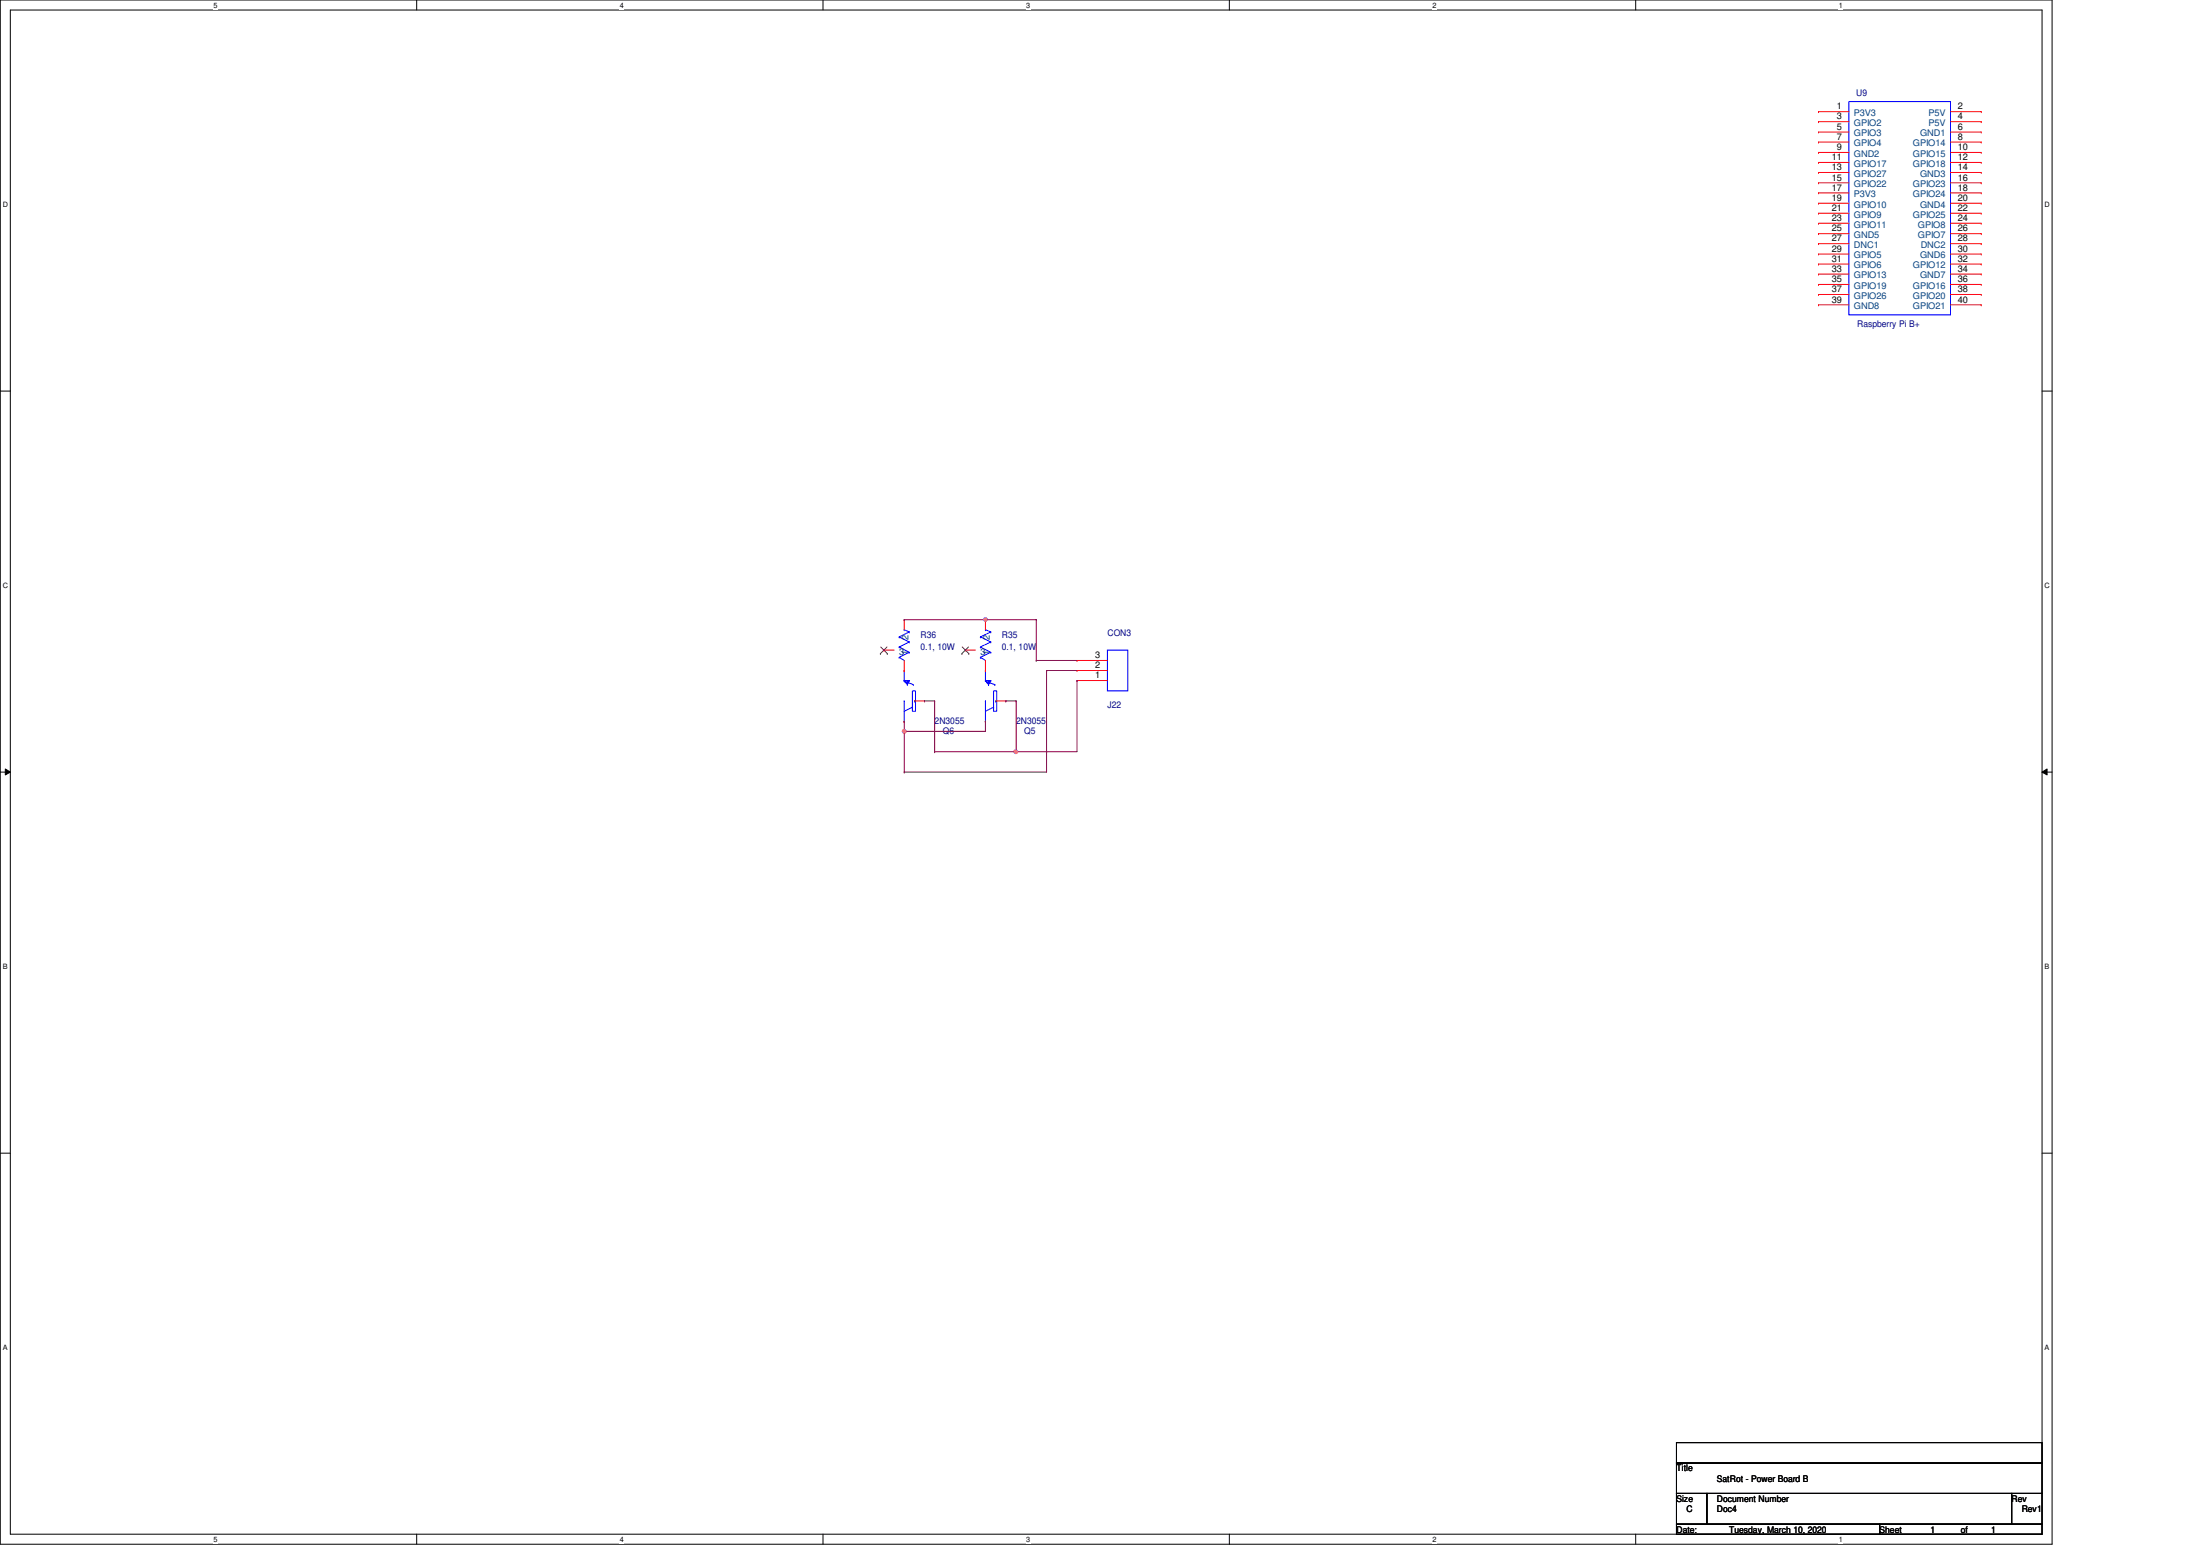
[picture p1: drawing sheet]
<svg xmlns="http://www.w3.org/2000/svg" width="297mm" height="210mm" viewBox="0 0 297 210" stroke-linecap="round" stroke-linejoin="round" font-family="sans-serif">
<path d="M0 0h277.1v208.4h-277.1zM1.4 1.4h274.3v205.7h-274.3z" fill="none" stroke="#000" stroke-width=".14"/>
<g fill="#fff">
<path d="M28.8 .1h.6v1.1h-.6z"/>
<path d="M28.8 207.2h.6v1.1h-.6z"/>
</g>
<path d="M56.3 0v1.4M56.3 207.1v1.3" fill="none" stroke="#000" stroke-width=".14"/>
<g fill="#fff">
<path d="M83.7 .1h.5v1.1h-.5z"/>
<path d="M83.7 207.2h.5v1.1h-.5z"/>
</g>
<path d="M111.1 0v1.4M111.1 207.1v1.3" fill="none" stroke="#000" stroke-width=".14"/>
<g fill="#fff">
<path d="M138.6 .1h.5v1.1h-.5z"/>
<path d="M138.6 207.2h.5v1.1h-.5z"/>
</g>
<path d="M166 0v1.4M166 207.1v1.3" fill="none" stroke="#000" stroke-width=".14"/>
<g fill="#fff">
<path d="M193.4 .1h.6v1.1h-.6z"/>
<path d="M193.4 207.2h.6v1.1h-.6z"/>
</g>
<path d="M220.8 0v1.4M220.8 207.1v1.3" fill="none" stroke="#000" stroke-width=".14"/>
<g fill="#fff">
<path d="M248.3 .1h.5v1.1h-.5z"/>
<path d="M248.3 207.2h.5v1.1h-.5z"/>
<path d="M.4 27.1h.7v1.1h-.7z"/>
<path d="M276.1 27.1h.7v1.1h-.7z"/>
<path d="M.4 78.5h.7v1.1h-.7z"/>
<path d="M276.1 78.5h.7v1.1h-.7z"/>
</g>
<path d="M0 52.8h1.4M275.7 52.8h1.4" fill="none" stroke="#000" stroke-width=".14"/>
<g fill="#fff">
<path d="M.4 129.9h.6v1.1h-.6z"/>
<path d="M276.1 129.9h.6v1.1h-.6z"/>
</g>
<path d="M0 104.2h1.4M.7 103.8l.7 .4-.7 .4zM275.7 104.2l.7-.4v.8zM275.7 104.2h1.4" fill="none" stroke="#000" stroke-width=".14"/>
<path d="M.7 103.8l.7 .4-.7 .4zM275.7 104.2l.7-.4v.8z" fill="#000"/>
<g fill="#fff">
<path d="M.4 181.4h.6v1.1h-.6z"/>
<path d="M276.1 181.4h.6v1.1h-.6z"/>
</g>
<path d="M0 155.7h1.4M275.7 155.7h1.4M226.4 194.7h49.3v2.8h-49.3zM226.4 197.5h49.3v4.1h-49.3zM226.4 201.6h4.1v4.1h-4.1zM226.4 205.7h27.4v1.4h-27.4zM230.5 201.6h41.1v4.1h-41.1zM253.8 205.7h21.9v1.4h-21.9zM271.6 201.6h4.1v4.1h-4.1z" fill="none" stroke="#000" stroke-width=".14"/>
<g fill="none" stroke="#00f" stroke-width=".14">
<path d="M249.6 13.7h13.8v28.8h-13.8zM121.4 87.3h.1M121.4 86h.1M121.4 88.7h.1M121.4 87.3l1.4 .8M121.4 86l1.4 .7M121.4 88.7l.7 .5M122.1 91.9h.1M122.1 94.6h.1M122.1 85h.1M122.1 91.9h.7M122.1 91.9l.4 .5"/>
<path d="M122.1 90.5v1.4M122.1 94.6v2.8M122.1 85l.7 .3M122.2 92h.1M122.2 92h.4M122.2 92l.3 .3M122.5 92.4h.1M122.5 92.3h.1M122.5 92.2h.1M122.5 92v.2M122.6 92h.1M122.6 92.2l.7 .2"/>
<path d="M122.6 92l-.1 .3M122.8 91.9h.1M122.8 88.1h.1M122.8 86.7h.1M122.8 85.3h.1M122.8 91.9l-.3 .5M122.8 88.1l-1.4 .6M122.8 86.7l-1.4 .6M122.8 85.3l-1.4 .7M123.2 93.3h.4v2.7h-.4zM123.2 95.5h.1M123.2 95.5l-1.1 .5"/>
<path d="M123.3 92.4h.1M123.5 94.6h.1M132.4 87.3h.1M132.4 86h.1M132.4 88.7h.1M132.4 87.3l1.4 .8M132.4 86l1.4 .7M132.4 88.7l.7 .5M133.1 91.9h.1M133.1 94.6h.1M133.1 85h.1M133.1 91.9l.4 .5"/>
<path d="M133.1 91.9h.7M133.1 90.5v1.4M133.1 94.6v2.8M133.1 85l.7 .3M133.2 92h.1M133.2 92h.4M133.2 92l.3 .3M133.5 92.4h.1M133.5 92.3h.1M133.5 92.2h.1M133.5 92v.2M133.6 92h.1"/>
<path d="M133.6 92.2l.7 .2M133.6 92l-.1 .3M133.8 91.9h.1M133.8 88.1h.1M133.8 86.7h.1M133.8 85.3h.1M133.8 91.9l-.3 .5M133.8 88.1l-1.4 .6M133.8 86.7l-1.4 .6M133.8 85.3l-1.4 .7M134.2 93.3h.4v2.7h-.4zM134.2 95.5h.1"/>
<path d="M134.2 95.5l-1.1 .5M134.3 92.4h.1M134.4 94.6h.1M149.5 87.8h2.8v5.5h-2.8z"/>
</g>
<g fill="none" stroke="#f00" stroke-width=".14">
<path d="M245.5 15.1h.1M245.5 16.4h.1M245.5 17.8h.1M245.5 19.2h.1M245.5 15.1h4.1M245.5 16.4h4.1M245.5 17.8h4.1M245.5 19.2h4.1M263.4 15.1h4.1M263.4 16.4h4.1M263.4 17.8h4.1M263.4 19.2h4.1"/>
<path d="M267.5 15.1h.1M267.5 16.4h.1M267.5 17.8h.1M267.5 19.2h.1M245.5 20.6h.1M245.5 21.9h.1M245.5 23.3h.1M245.5 24.7h.1M245.5 26h.1M245.5 27.4h.1M245.5 28.8h.1M245.5 30.1h.1"/>
<path d="M245.5 31.5h.1M245.5 32.9h.1M245.5 34.3h.1M245.5 35.6h.1M245.5 37h.1M245.5 38.4h.1M245.5 39.8h.1M245.5 20.6h4.1M245.5 21.9h4.1M245.5 23.3h4.1M245.5 24.7h4.1M245.5 26h4.1"/>
<path d="M245.5 27.4h4.1M245.5 28.8h4.1M245.5 30.1h4.1M245.5 31.5h4.1M245.5 32.9h4.1M245.5 34.3h4.1M245.5 35.6h4.1M245.5 37h4.1M245.5 38.4h4.1M245.5 39.8h4.1M263.4 20.6h4.1M263.4 21.9h4.1"/>
<path d="M263.4 23.3h4.1M263.4 24.7h4.1M263.4 26h4.1M263.4 27.4h4.1M263.4 28.8h4.1M263.4 30.1h4.1M263.4 31.5h4.1M263.4 32.9h4.1M263.4 34.3h4.1M263.4 35.6h4.1M263.4 37h4.1M263.4 38.4h4.1"/>
<path d="M263.4 39.8h4.1M267.5 20.6h.1M267.5 21.9h.1M267.5 23.3h.1M267.5 24.7h.1M267.5 26h.1M267.5 27.4h.1M267.5 28.8h.1M267.5 30.1h.1M267.5 31.5h.1M267.5 32.9h.1M267.5 34.3h.1"/>
<path d="M267.5 35.6h.1M267.5 37h.1M267.5 38.4h.1M267.5 39.8h.1M245.5 41.1h.1M245.5 41.1h4.1M263.4 41.1h4.1M267.5 41.1h.1M119.3 87.8h.1M119.3 87.8h1.4M122.1 97.4h.1M122.1 90.5h.1"/>
<path d="M122.1 83.7h.1M122.1 83.7v1.3M122.1 89.2v1.3M123.5 94.6h1.3M124.8 94.6h.1M130.3 87.8h.1M130.3 87.8h1.4M133.1 97.4h.1M133.1 90.5h.1M133.1 83.7h.1M133.1 83.7v1.3M133.1 89.2v1.3"/>
<path d="M134.4 94.6h1.4M135.8 94.6h.1M145.4 91.9h.1M145.4 90.5h.1M145.4 89.2h.1M145.4 91.9h4.1M145.4 90.5h4.1M145.4 89.2h4.1"/>
</g>
<path d="M118.9 88.2h.1M118.9 87.3l.9 .9M119.8 87.3l-.9 .9M119.8 88.2h.1M129.9 88.2h.1M129.9 87.3l.9 .9M130.8 87.3l-.9 .9M130.8 88.2h.1" fill="none" stroke="#7f4000" stroke-width=".14"/>
<path d="M122.1 98.7h.1M122.1 98.7h11M126.2 101.5h.1M126.2 101.5h11" fill="none" stroke="#7f0040" stroke-width=".14"/>
<circle cx="122.1" cy="98.7" r=".26" fill="#f0f"/>
<circle cx="122.1" cy="98.7" r=".26" fill="none" stroke="#f0f" stroke-width=".14"/>
<path d="M122.1 83.7h.1M122.1 98.7h.1M122.1 83.7h17.8M122.1 98.7v5.5M133.1 83.7h.1" fill="none" stroke="#7f0040" stroke-width=".14"/>
<circle cx="133.1" cy="83.6" r=".25" fill="#f0f"/>
<circle cx="133.1" cy="83.6" r=".25" fill="none" stroke="#f0f" stroke-width=".14"/>
<g fill="none" stroke="#7f0040" stroke-width=".14">
<path d="M122.1 97.4h.1M122.1 97.4v1.3M124.8 94.6h.1M124.8 94.6h1.4M126.2 94.6h.1M126.2 94.6v6.9M133.1 97.4h.1M133.1 97.4v1.3M135.8 94.6h.1M135.8 94.6h1.4M137.2 94.6h.1M137.2 94.6v6.9"/>
<path d="M139.9 89.2h.1M139.9 83.7h.1M139.9 89.2h5.5M139.9 83.7v5.5M141.3 90.5h.1M141.3 90.5h4.1M141.3 90.5v13.7h-19.2M145.4 91.9h.1M145.4 91.9v9.6h-8.2M122.1 104.2h.1M137.2 101.5h.1"/>
</g>
<circle cx="137.2" cy="101.5" r=".26" fill="#f0f"/>
<circle cx="137.2" cy="101.5" r=".26" fill="none" stroke="#f0f" stroke-width=".14"/>
<circle cx="122.1" cy="98.7" r=".26" fill="#f0f"/>
<circle cx="122.1" cy="98.7" r=".26" fill="none" stroke="#f0f" stroke-width=".14"/>
<circle cx="133.1" cy="83.6" r=".25" fill="#f0f"/>
<circle cx="133.1" cy="83.6" r=".25" fill="none" stroke="#f0f" stroke-width=".14"/>
<circle cx="137.2" cy="101.5" r=".26" fill="#f0f"/>
<circle cx="137.2" cy="101.5" r=".26" fill="none" stroke="#f0f" stroke-width=".14"/>
<g font-size="1.2">
<text x="248" y="14.8">1</text>
<text x="248" y="16.1">3</text>
<text x="248" y="17.5">5</text>
<text x="264.3" y="14.8">2</text>
<text x="264.3" y="16.1">4</text>
<text x="264.3" y="17.5">6</text>
<text x="247.3" y="21.6">11</text>
<text x="247.3" y="23">13</text>
<text x="248" y="18.9">7</text>
<text x="248" y="20.3">9</text>
<text x="264.3" y="18.9">8</text>
<text x="264.3" y="20.3">10</text>
<text x="264.3" y="21.6">12</text>
<text x="264.3" y="23">14</text>
<text x="247.3" y="24.4">15</text>
<text x="247.3" y="25.7">17</text>
<text x="247.3" y="27.1">19</text>
<text x="247.3" y="28.5">21</text>
<text x="247.3" y="29.8">23</text>
<text x="264.3" y="24.4">16</text>
<text x="264.3" y="25.7">18</text>
<text x="264.3" y="27.1">20</text>
<text x="264.3" y="28.5">22</text>
<text x="264.3" y="29.8">24</text>
<text x="247.3" y="31.2">25</text>
<text x="247.3" y="32.6">27</text>
<text x="247.3" y="34">29</text>
<text x="247.3" y="35.3">31</text>
<text x="264.3" y="31.2">26</text>
<text x="264.3" y="32.6">28</text>
<text x="264.3" y="34">30</text>
<text x="264.3" y="35.3">32</text>
<text x="247.3" y="36.7">33</text>
<text x="247.3" y="38.1">35</text>
<text x="247.3" y="39.5">37</text>
<text x="247.3" y="40.9">39</text>
<text x="264.3" y="36.7">34</text>
<text x="264.3" y="38.1">36</text>
<text x="264.3" y="39.5">38</text>
<text x="264.3" y="40.9">40</text>
<text x="147.9" y="88.9">3</text>
<text x="147.9" y="91.6">1</text>
<text x="147.9" y="90.2">2</text>
<text x="226.4" y="198.6">Title</text>
<text x="226.4" y="202.7">Size</text>
<text x="231.8" y="202.7">Document Number</text>
<text x="231.8" y="200">SatRot - Power Board B</text>
<text x="271.6" y="202.7">Rev</text>
<text x="226.4" y="206.9">Date:</text>
<text x="227.7" y="204.1">C</text>
<text x="231.8" y="204.1">Doc4</text>
<text x="233.5" y="206.9">Tuesday, March 10, 2020</text>
<text x="253.8" y="206.9">Sheet</text>
<text x="260.6" y="206.9">1</text>
<text x="264.7" y="206.9">of</text>
<text x="268.9" y="206.9">1</text>
<text x="273" y="204.1">Rev1</text>
</g>
<g font-size="1.2" fill="#00407f">
<text x="250.3" y="15.7">P3V3</text>
<text x="250.3" y="17">GPIO2</text>
<text x="260.4" y="15.7">P5V</text>
<text x="260.4" y="17">P5V</text>
<text x="250.3" y="18.4">GPIO3</text>
<text x="250.3" y="19.8">GPIO4</text>
<text x="250.3" y="21.2">GND2</text>
<text x="250.3" y="22.5">GPIO17</text>
<text x="250.3" y="23.9">GPIO27</text>
<text x="258.3" y="19.8">GPIO14</text>
<text x="258.3" y="21.2">GPIO15</text>
<text x="258.3" y="22.5">GPIO18</text>
<text x="259.2" y="18.4">GND1</text>
<text x="259.2" y="23.9">GND3</text>
<text x="250.3" y="25.3">GPIO22</text>
<text x="250.3" y="26.6">P3V3</text>
<text x="250.3" y="28">GPIO10</text>
<text x="250.3" y="29.4">GPIO9</text>
<text x="258.3" y="25.3">GPIO23</text>
<text x="258.3" y="26.6">GPIO24</text>
<text x="258.3" y="29.4">GPIO25</text>
<text x="259.2" y="28">GND4</text>
<text x="250.3" y="30.7">GPIO11</text>
<text x="250.3" y="32.1">GND5</text>
<text x="250.3" y="33.5">DNC1</text>
<text x="250.3" y="34.9">GPIO5</text>
<text x="258.9" y="30.7">GPIO8</text>
<text x="258.9" y="32.1">GPIO7</text>
<text x="259.2" y="34.9">GND6</text>
<text x="259.3" y="33.5">DNC2</text>
<text x="250.3" y="36.2">GPIO6</text>
<text x="250.3" y="37.6">GPIO13</text>
<text x="250.3" y="39">GPIO19</text>
<text x="250.3" y="40.3">GPIO26</text>
<text x="250.3" y="41.7">GND8</text>
<text x="258.3" y="36.2">GPIO12</text>
<text x="258.3" y="39">GPIO16</text>
<text x="258.3" y="40.3">GPIO20</text>
<text x="258.3" y="41.7">GPIO21</text>
<text x="259.2" y="37.6">GND7</text>
<text x="121.4" y="88.3">3</text>
<text x="122.7" y="88.5" transform="rotate(-90 122.7 88.5)">1</text>
<text x="122.7" y="86.4" transform="rotate(-90 122.7 86.4)">2</text>
<text x="132.4" y="88.3">3</text>
<text x="133.6" y="88.5" transform="rotate(-90 133.6 88.5)">1</text>
<text x="133.6" y="86.4" transform="rotate(-90 133.6 86.4)">2</text>
</g>
<g font-size="1.2" fill="#00007f">
<text x="250.6" y="12.9">U9</text>
<text x="250.7" y="44.2">Raspberry Pi B+</text>
<text x="124.3" y="87.8">0.1, 10W</text>
<text x="124.3" y="86.1">R36</text>
<text x="135.3" y="87.8">0.1, 10W</text>
<text x="135.3" y="86.1">R35</text>
<text x="149.5" y="85.9">CON3</text>
<text x="149.5" y="95.5">J22</text>
<text x="126.2" y="97.7">2N3055</text>
<text x="127.3" y="99.1">Q6</text>
<text x="137.2" y="97.7">2N3055</text>
<text x="138.3" y="99.1">Q5</text>
</g>
<g font-size="1">
<text x="28.8" y="1">5</text>
<text x="83.7" y="1">4</text>
<text x="138.6" y="1">3</text>
<text x="193.4" y="1">2</text>
<text x="248.3" y="1">1</text>
<text x=".4" y="27.9">D</text>
<text x="276.1" y="27.9">D</text>
<text x=".4" y="79.4">C</text>
<text x="276.1" y="79.4">C</text>
<text x=".4" y="130.8">B</text>
<text x="276.1" y="130.8">B</text>
<text x=".4" y="182.2">A</text>
<text x="276.1" y="182.2">A</text>
<text x="28.8" y="208.1">5</text>
<text x="83.7" y="208.1">4</text>
<text x="138.6" y="208.1">3</text>
<text x="193.4" y="208.1">2</text>
<text x="248.3" y="208.1">1</text>
</g>
</svg>
